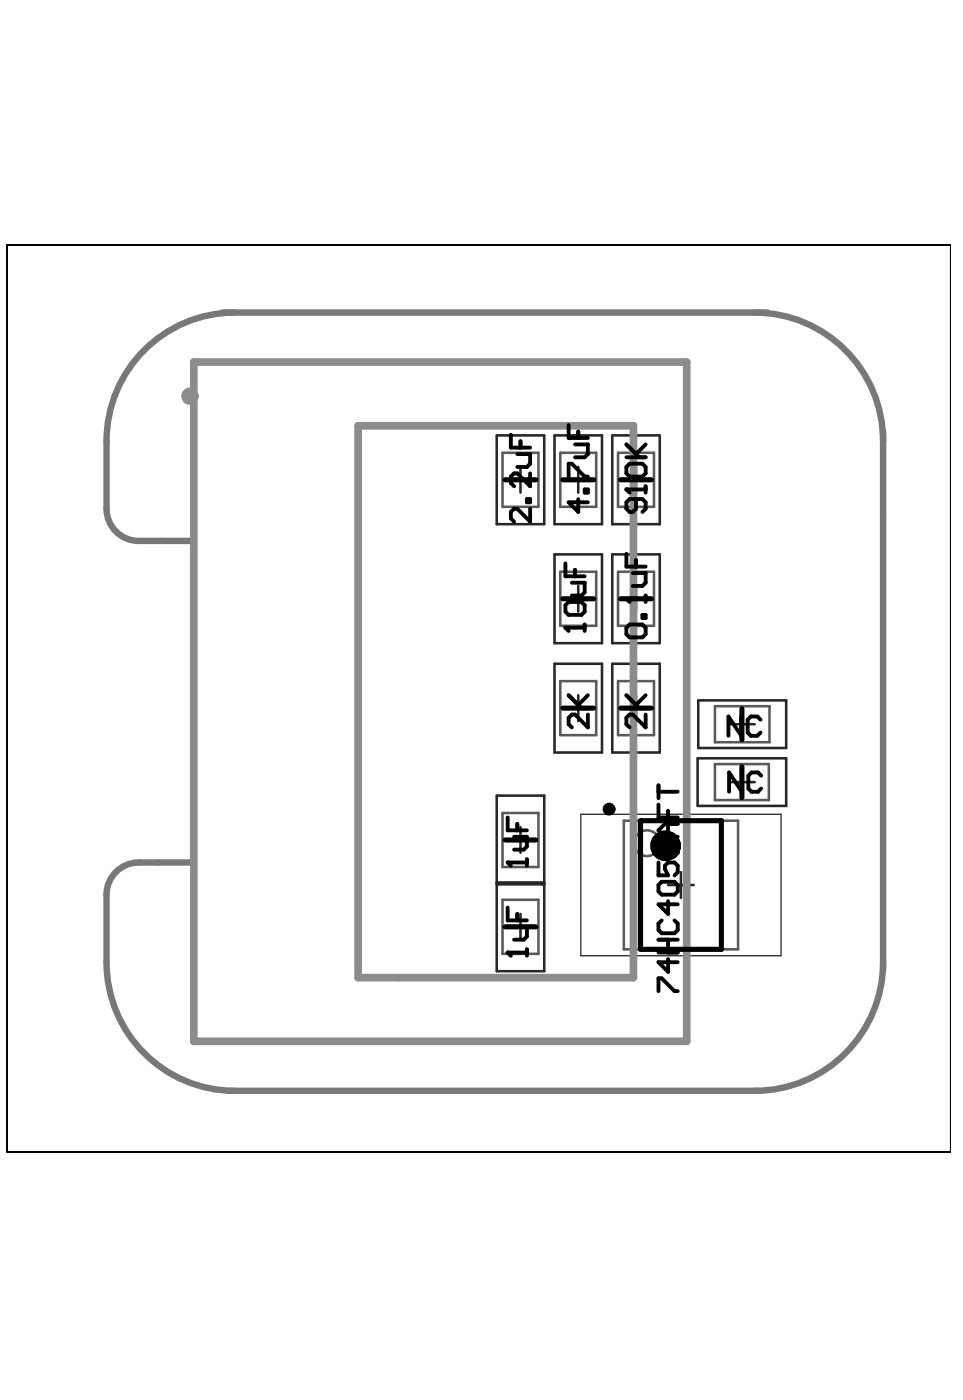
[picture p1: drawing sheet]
<svg xmlns="http://www.w3.org/2000/svg" width="198mm" height="288mm" viewBox="0 0 198 288" stroke-linecap="round" stroke-linejoin="round" font-family="sans-serif">
<path d="M1.5 50.4h193.8v186.5h-193.8z" fill="none" stroke="#000" stroke-width=".21"/>
<g fill="none" stroke="#282828" stroke-width=".53">
<path d="M102.1 89.5v18.3h9.7v-18.3M107 96v5.3M114 89.5v18.3h9.7v-18.3M118.8 96v5.3M125.8 89.5v18.3h9.8v-18.3M130.7 96v5.3M114 114v18.2h9.7v-18.2M125.8 114v18.2h9.8v-18.2M114 136.5v18.2h9.7v-18.2M118.8 120.5v5.3M125.8 136.5v18.2h9.8v-18.2M130.7 120.5v5.3"/>
<path d="M118.8 143v5.3M130.7 143v5.3M143.4 155.9h18.2M143.5 153.8h18.1M143.5 144h18.1M150 148.9h5.1M102.1 163.6v36.1M107 170.1v5.3M111.8 163.6v36.1M139.9 179.3v5.3M143.4 165.7h18.2M149.8 160.8h5.3"/>
<path d="M107 187.9v5.3M137.3 182h5.3"/>
</g>
<path d="M119.4 167.4h41.1v29.1h-41.1z" fill="none" stroke="#282828" stroke-width=".26"/>
<g fill="none" stroke="#5a5a5a" stroke-width=".53">
<path d="M103.3 93.1v11.1M110.7 93.1v11.1M115.1 93.1v11.1M122.5 93.1v11.1M127 93.1v11.1M134.4 93.1v11.1M115.1 117.6v11.1M122.5 117.6v11.1M127 117.6v11.1M134.4 117.6v11.1M115.1 140.1v11.1M122.5 140.1v11.1"/>
<path d="M127 140.1v11.1M134.4 140.1v11.1M146.9 157.1h11.1M146.9 152.6h11.2M146.9 145.2h11.2M103.3 167.2v11.1M110.7 167.2v11.1M128.2 168.8h23.5v26.4h-23.5zM146.9 164.5h11.1M103.3 185v11.1M110.7 185v11.1"/>
<circle cx="132.9" cy="173.4" r="2.64"/>
</g>
<path d="M45.6 64.3h112.1M48.3 64.3a26.4 26.4 0 0 0-26.4 26.4v13.9a6.6 6.6 0 0 0 6.6 6.6h11.2v66.1M155.1 64.3a26.4 26.4 0 0 1 26.4 26.4M181.5 88.7v110.5M21.9 184v13.8a26.4 26.4 0 0 0 26.4 26.5M181.5 197.8a26.4 26.4 0 0 1-26.4 26.5M47 224.3h108.8" fill="none" stroke="#787878" stroke-width="1.3"/>
<path d="M39.8 74.5h101.3v139.6h-101.3zM73.6 87.5h56.6v113.5h-56.6z" fill="none" stroke="#8c8c8c" stroke-width="1.6"/>
<circle cx="39" cy="81.5" r=".92" fill="none" stroke="#8c8c8c" stroke-width="1.7"/>
<path d="M131.6 168.8h16.7v26.4h-16.7z" fill="none" stroke="#000" stroke-width="1.1"/>
<g fill="none" stroke="#000" stroke-width=".79">
<path d="M106.3 97.3l2.6 2.7v-2.7M116.9 87.4v2.7M132.7 122.5v1.3M116.9 143l2.6 2.6M128.7 143l2.7 2.6M108.3 172.1v1.9M135.3 161.5v2.6M135.3 165.4v2.7h4M135.3 177.3v2.7h2l-.7-1.3v-.7l.7-.7h1.3l.7 .7v1.3l-.7 .7M135.3 162.8h4M136 173.4h2.6l.7 .6v1.4l-.7 .6h-2.6l-.7-.6v-1.4zM137.3 166.8v1.3"/>
<path d="M137.3 169.4v2.7M139.3 169.4h-2.7l-1.3 1.3 1.3 1.4h2.7M135.3 195.9h4M135.3 193.2h4M136 181.3h2.6l.7 .7v1.3l-.7 .7h-2.6l-.7-.7v-1.3zM136 189.3l-.7 .6v1.3l.7 .7h2.6l.7-.7v-1.3l-.7-.6M137.3 197.2v2.6l-2-2h4M137.3 185.3v2.6l-2-2h4M137.3 193.2v2.7M135.3 203.8v-2.6h.7l2.6 2.6h.7"/>
</g>
<circle cx="125.2" cy="166.4" r=".66" fill="none" stroke="#000" stroke-width="1.3"/>
<circle cx="136.8" cy="173.9" r="1.59" fill="none" stroke="#000" stroke-width="3.2"/>
<text font-size="13.1" fill="#787878" x="25.8" y="186.8">PA022</text>
<g font-size="8.5">
<text x="144.6" y="150.9">PA02</text>
<text x="153.8" y="150.9">PA01</text>
<text x="144.6" y="162.9">PA02</text>
<text x="153.8" y="162.9">PA01</text>
</g>
<g font-size="7.4">
<text x="103" y="105">PA02</text>
<text x="115" y="105">PA02</text>
<text x="126.6" y="105">PA01</text>
<text x="115" y="120.1">PA01</text>
<text x="126.6" y="120.1">PA01</text>
<text x="115" y="142.7">PA02</text>
<text x="126.6" y="142.7">PA02</text>
<text x="103" y="169.9">PA02</text>
<text x="103" y="187.9">PA02</text>
</g>
<g font-size="7.1">
<text x="103" y="95.6">PA01</text>
<text x="115" y="95.6">PA01</text>
<text x="126.6" y="95.6">PA02</text>
<text x="115" y="129.4">PA02</text>
<text x="126.6" y="129.4">PA02</text>
<text x="115" y="152">PA01</text>
<text x="126.6" y="152">PA01</text>
<text x="103" y="179.2">PA01</text>
<text x="103" y="197.2">PA01</text>
</g>
</svg>
